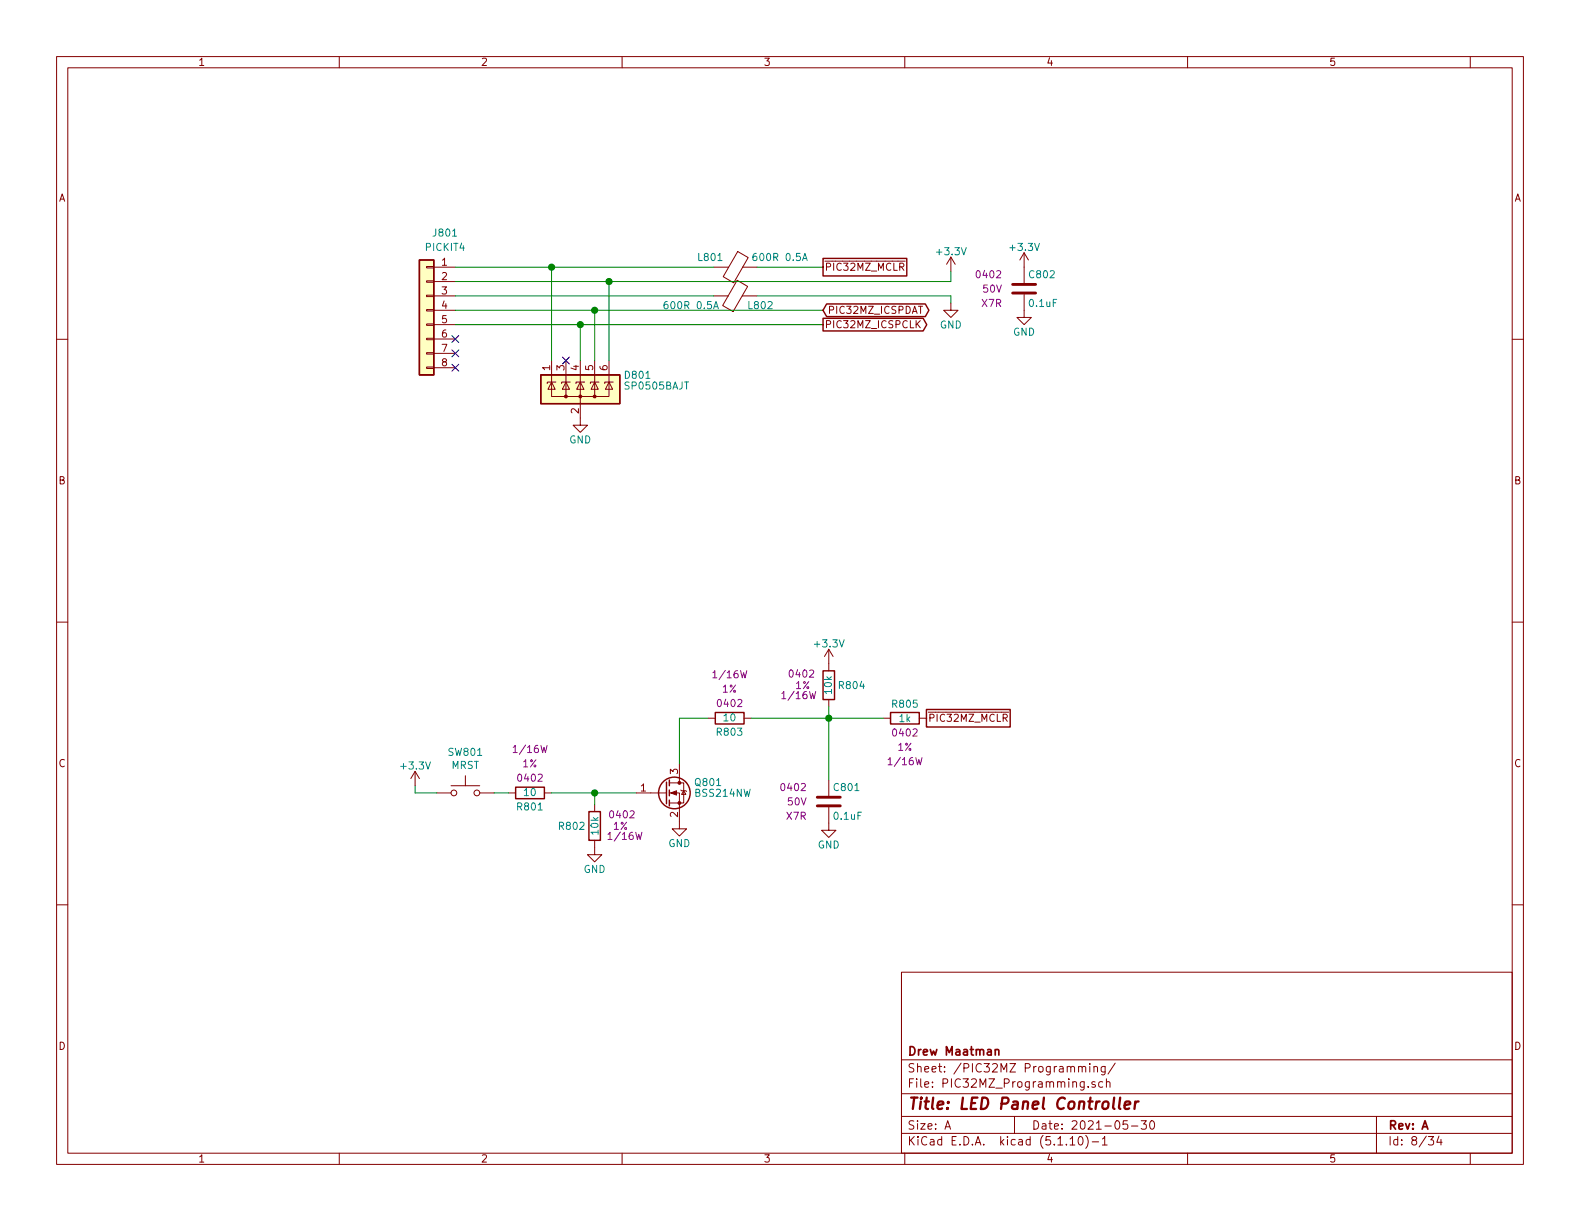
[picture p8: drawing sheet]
EESchema Schematic File Version 4
EELAYER 30 0
EELAYER END
$Descr A 11000 8500
encoding utf-8
Sheet 8 34
Title "LED Panel Controller"
Date "2021-05-30"
Rev "A"
Comp "Drew Maatman"
Comment1 ""
Comment2 ""
Comment3 ""
Comment4 ""
$EndDescr
Text GLabel 5730 1860 2    50   UnSpc ~ 0
~PIC32MZ_MCLR
Text GLabel 5730 2160 2    50   BiDi ~ 0
PIC32MZ_ICSPDAT
Text GLabel 5730 2260 2    50   Output ~ 0
PIC32MZ_ICSPCLK
$Comp
L power:GND #PWR0808
U 1 1
P 6620 2110
F 0 "#PWR0808" H 6620 1860 50  0001 C CNN
F 1 "GND" H 6620 1960 50  0000 C CNN
F 2 "" H 6620 2110 50  0001 C CNN
F 3 "" H 6620 2110 50  0001 C CNN
	1    6620 2110
	-1   0    0    -1  
$EndComp
Wire Wire Line
	6620 1890 6620 1960
Wire Wire Line
	6620 2110 6620 2060
NoConn ~ 3170 2360
$Comp
L Custom_Library:C_Custom C802
U 1 1
P 7130 2010
F 0 "C802" H 7155 2110 50  0000 L CNN
F 1 "0.1uF" H 7155 1910 50  0000 L CNN
F 2 "Capacitors_SMD:C_0402" H 7168 1860 50  0001 C CNN
F 3 "" H 7155 2110 50  0001 C CNN
F 4 "0402" H 6980 2110 50  0000 R CNN "display_footprint"
F 5 "50V" H 6980 2010 50  0000 R CNN "Voltage"
F 6 "X7R" H 6980 1910 50  0000 R CNN "Dielectric"
F 7 "490-10698-1-ND" H 7555 2510 60  0001 C CNN "Digi-Key PN"
	1    7130 2010
	1    0    0    -1  
$EndComp
$Comp
L power:GND #PWR0810
U 1 1
P 7130 2160
F 0 "#PWR0810" H 7130 1910 50  0001 C CNN
F 1 "GND" H 7130 2010 50  0000 C CNN
F 2 "" H 7130 2160 50  0001 C CNN
F 3 "" H 7130 2160 50  0001 C CNN
	1    7130 2160
	1    0    0    -1  
$EndComp
$Comp
L Custom_Library:R_Custom R?
U 1 1
P 5770 4770
AR Path="/5BAAE1F3/5BC152E5" Ref="R?"  Part="1" 
AR Path="/5BAAE1DC/5BC152E5" Ref="R?"  Part="1" 
AR Path="/5BAAE16C/5BC152E5" Ref="R?"  Part="1" 
AR Path="/5C1D5CB6/5BC152E5" Ref="R?"  Part="1" 
AR Path="/5CB0BC26/5BC152E5" Ref="R?"  Part="1" 
AR Path="/5E697920/5BC152E5" Ref="R?"  Part="1" 
AR Path="/5EAE2EF2/5BC152E5" Ref="R?"  Part="1" 
AR Path="/5E939EAF/5BC152E5" Ref="R?"  Part="1" 
AR Path="/5F5829A6/5BC152E5" Ref="R804"  Part="1" 
F 0 "R804" H 5710 4770 50  0000 R CNN
F 1 "10k" V 5770 4770 50  0000 C CNN
F 2 "Resistors_SMD:R_0402" H 5770 4770 50  0001 C CNN
F 3 "" H 5770 4770 50  0001 C CNN
F 4 "0402" H 5960 4850 50  0000 C CNN "display_footprint"
F 5 "1%" H 5950 4770 50  0000 C CNN "Tolerance"
F 6 "1/16W" H 5980 4700 50  0000 C CNN "Wattage"
F 7 "RMCF0402FT10K0CT-ND" H 6070 5170 60  0001 C CNN "Digi-Key PN"
	1    5770 4770
	-1   0    0    -1  
$EndComp
$Comp
L Custom_Library:C_Custom C801
U 1 1
P 5770 5580
F 0 "C801" H 5795 5680 50  0000 L CNN
F 1 "0.1uF" H 5795 5480 50  0000 L CNN
F 2 "Capacitors_SMD:C_0402" H 5808 5430 50  0001 C CNN
F 3 "" H 5795 5680 50  0001 C CNN
F 4 "0402" H 5620 5680 50  0000 R CNN "display_footprint"
F 5 "50V" H 5620 5580 50  0000 R CNN "Voltage"
F 6 "X7R" H 5620 5480 50  0000 R CNN "Dielectric"
F 7 "490-10698-1-ND" H 6195 6080 60  0001 C CNN "Digi-Key PN"
	1    5770 5580
	1    0    0    -1  
$EndComp
$Comp
L power:GND #PWR0806
U 1 1
P 5770 5730
F 0 "#PWR0806" H 5770 5480 50  0001 C CNN
F 1 "GND" H 5770 5580 50  0000 C CNN
F 2 "" H 5770 5730 50  0001 C CNN
F 3 "" H 5770 5730 50  0001 C CNN
	1    5770 5730
	1    0    0    -1  
$EndComp
$Comp
L Custom_Library:R_Custom R805
U 1 1
P 6300 5000
F 0 "R805" V 6200 5000 50  0000 C CNN
F 1 "1k" V 6300 5000 50  0000 C CNN
F 2 "Resistors_SMD:R_0402" H 6300 5000 50  0001 C CNN
F 3 "" H 6300 5000 50  0001 C CNN
F 4 "0402" V 6400 5000 50  0000 C CNN "display_footprint"
F 5 "1%" V 6500 5000 50  0000 C CNN "Tolerance"
F 6 "1/16W" V 6600 5000 50  0000 C CNN "Wattage"
F 7 "RMCF0402FT1K00CT-ND" H 6600 5400 60  0001 C CNN "Digi-Key PN"
	1    6300 5000
	0    1    1    0   
$EndComp
Wire Wire Line
	5770 4920 5770 5000
Wire Wire Line
	6150 5000 5770 5000
Connection ~ 5770 5000
Text GLabel 6450 5000 2    50   UnSpc ~ 0
~PIC32MZ_MCLR
$Comp
L Switch:SW_Push SW801
U 1 1
P 3240 5520
F 0 "SW801" H 3240 5805 50  0000 C CNN
F 1 "MRST" H 3240 5714 50  0000 C CNN
F 2 "Buttons_Switches_THT:SW_PUSH_6mm" H 3240 5720 50  0001 C CNN
F 3 "" H 3240 5720 50  0001 C CNN
	1    3240 5520
	1    0    0    -1  
$EndComp
$Comp
L power:GND #PWR0804
U 1 1
P 4730 5720
F 0 "#PWR0804" H 4730 5470 50  0001 C CNN
F 1 "GND" H 4730 5570 50  0000 C CNN
F 2 "" H 4730 5720 50  0001 C CNN
F 3 "" H 4730 5720 50  0001 C CNN
	1    4730 5720
	1    0    0    -1  
$EndComp
$Comp
L Custom_Library:R_Custom R801
U 1 1
P 3690 5520
F 0 "R801" V 3590 5520 50  0000 C CNN
F 1 "10" V 3690 5520 50  0000 C CNN
F 2 "Resistors_SMD:R_0402" H 3690 5520 50  0001 C CNN
F 3 "" H 3690 5520 50  0001 C CNN
F 4 "0402" V 3790 5520 50  0000 C CNN "display_footprint"
F 5 "1%" V 3890 5520 50  0000 C CNN "Tolerance"
F 6 "1/16W" V 3990 5520 50  0000 C CNN "Wattage"
F 7 "RMCF0402FT10R0CT-ND" H 3990 5920 60  0001 C CNN "Digi-Key PN"
	1    3690 5520
	0    -1   -1   0   
$EndComp
$Comp
L Custom_Library:R_Custom R?
U 1 1
P 4140 5750
AR Path="/5BAAE1F3/5BE087D6" Ref="R?"  Part="1" 
AR Path="/5BAAE1DC/5BE087D6" Ref="R?"  Part="1" 
AR Path="/5BAAE16C/5BE087D6" Ref="R?"  Part="1" 
AR Path="/5BB844FD/5BE087D6" Ref="R?"  Part="1" 
AR Path="/5C1D5CB6/5BE087D6" Ref="R?"  Part="1" 
AR Path="/5CB0BC26/5BE087D6" Ref="R?"  Part="1" 
AR Path="/5E697920/5BE087D6" Ref="R?"  Part="1" 
AR Path="/5EAE2EF2/5BE087D6" Ref="R?"  Part="1" 
AR Path="/5E939EAF/5BE087D6" Ref="R?"  Part="1" 
AR Path="/5F5829A6/5BE087D6" Ref="R802"  Part="1" 
F 0 "R802" H 4080 5750 50  0000 R CNN
F 1 "10k" V 4140 5750 50  0000 C CNN
F 2 "Resistors_SMD:R_0402" H 4140 5750 50  0001 C CNN
F 3 "" H 4140 5750 50  0001 C CNN
F 4 "0402" H 4330 5830 50  0000 C CNN "display_footprint"
F 5 "1%" H 4320 5750 50  0000 C CNN "Tolerance"
F 6 "1/16W" H 4350 5680 50  0000 C CNN "Wattage"
F 7 "RMCF0402FT10K0CT-ND" H 4440 6150 60  0001 C CNN "Digi-Key PN"
	1    4140 5750
	1    0    0    -1  
$EndComp
$Comp
L power:GND #PWR0803
U 1 1
P 4140 5900
F 0 "#PWR0803" H 4140 5650 50  0001 C CNN
F 1 "GND" H 4140 5750 50  0000 C CNN
F 2 "" H 4140 5900 50  0001 C CNN
F 3 "" H 4140 5900 50  0001 C CNN
	1    4140 5900
	1    0    0    -1  
$EndComp
Wire Wire Line
	4430 5520 4140 5520
Wire Wire Line
	4140 5600 4140 5520
Connection ~ 4140 5520
Wire Wire Line
	4140 5520 3840 5520
Wire Wire Line
	4730 5320 4730 5000
Wire Wire Line
	3540 5520 3440 5520
Wire Wire Line
	2890 5470 2890 5520
Wire Wire Line
	2890 5520 3040 5520
Wire Wire Line
	5770 5430 5770 5000
$Comp
L power:+3.3V #PWR0801
U 1 1
P 2890 5470
F 0 "#PWR0801" H 2890 5320 50  0001 C CNN
F 1 "+3.3V" H 2890 5610 50  0000 C CNN
F 2 "" H 2890 5470 50  0001 C CNN
F 3 "" H 2890 5470 50  0001 C CNN
	1    2890 5470
	1    0    0    -1  
$EndComp
$Comp
L power:+3.3V #PWR0805
U 1 1
P 5770 4620
F 0 "#PWR0805" H 5770 4470 50  0001 C CNN
F 1 "+3.3V" H 5770 4760 50  0000 C CNN
F 2 "" H 5770 4620 50  0001 C CNN
F 3 "" H 5770 4620 50  0001 C CNN
	1    5770 4620
	1    0    0    -1  
$EndComp
$Comp
L power:+3.3V #PWR0809
U 1 1
P 7130 1860
F 0 "#PWR0809" H 7130 1710 50  0001 C CNN
F 1 "+3.3V" H 7130 2000 50  0000 C CNN
F 2 "" H 7130 1860 50  0001 C CNN
F 3 "" H 7130 1860 50  0001 C CNN
	1    7130 1860
	1    0    0    -1  
$EndComp
$Comp
L power:+3.3V #PWR0807
U 1 1
P 6620 1890
F 0 "#PWR0807" H 6620 1740 50  0001 C CNN
F 1 "+3.3V" H 6620 2030 50  0000 C CNN
F 2 "" H 6620 1890 50  0001 C CNN
F 3 "" H 6620 1890 50  0001 C CNN
	1    6620 1890
	1    0    0    -1  
$EndComp
$Comp
L Transistor_FET:BSS214NW Q801
U 1 1
P 4630 5520
F 0 "Q801" H 4830 5595 50  0000 L CNN
F 1 "BSS214NW" H 4830 5520 50  0000 L CNN
F 2 "Package_TO_SOT_SMD:SOT-323_SC-70" H 4830 5445 50  0001 L CIN
F 3 "https://www.infineon.com/dgdl/Infineon-BSS214NW-DS-v02_02-en.pdf?fileId=db3a30431b3e89eb011b695aebc01bde" H 4630 5520 50  0001 L CNN
F 4 "BSS214NWH6327XTSA1CT-ND" H 4630 5520 50  0001 C CNN "Digi-Key PN"
	1    4630 5520
	1    0    0    -1  
$EndComp
$Comp
L Connector_Generic:Conn_01x08 J801
U 1 1
P 2970 2160
F 0 "J801" H 2840 2700 50  0000 C CNN
F 1 "PICKIT4" H 2840 2600 50  0000 C CNN
F 2 "Custom Footprints Library:PICKIT4_Header" H 2970 2160 50  0001 C CNN
F 3 "~" H 2970 2160 50  0001 C CNN
F 4 "DEV" H 2970 2160 50  0001 C CNN "Configuration"
	1    2970 2160
	-1   0    0    -1  
$EndComp
NoConn ~ 3170 2460
NoConn ~ 3170 2560
$Comp
L Device:Ferrite_Bead L?
U 1 1
P 5120 1860
AR Path="/5CAD2D97/5F386594" Ref="L?"  Part="1" 
AR Path="/5CB25152/5F386594" Ref="L?"  Part="1" 
AR Path="/5E697934/5F386594" Ref="L?"  Part="1" 
AR Path="/5EAE2F02/5F386594" Ref="L?"  Part="1" 
AR Path="/5E939EC2/5F386594" Ref="L?"  Part="1" 
AR Path="/5E939EAF/5F386594" Ref="L?"  Part="1" 
AR Path="/5F5829A6/5F386594" Ref="L801"  Part="1" 
F 0 "L801" V 5050 1780 50  0000 R CNN
F 1 "600R 0.5A" V 5050 1970 50  0000 L CNN
F 2 "Inductors_SMD:L_0402" V 5050 1860 50  0001 C CNN
F 3 "~" H 5120 1860 50  0001 C CNN
F 4 "490-5441-1-ND" H -4410 -1900 50  0001 C CNN "Digi-Key PN"
	1    5120 1860
	0    1    1    0   
$EndComp
$Comp
L Device:Ferrite_Bead L?
U 1 1
P 5120 2060
AR Path="/5CAD2D97/5F387C18" Ref="L?"  Part="1" 
AR Path="/5CB25152/5F387C18" Ref="L?"  Part="1" 
AR Path="/5E697934/5F387C18" Ref="L?"  Part="1" 
AR Path="/5EAE2F02/5F387C18" Ref="L?"  Part="1" 
AR Path="/5E939EC2/5F387C18" Ref="L?"  Part="1" 
AR Path="/5E939EAF/5F387C18" Ref="L?"  Part="1" 
AR Path="/5F5829A6/5F387C18" Ref="L802"  Part="1" 
F 0 "L802" V 5050 1980 50  0000 R CNN
F 1 "600R 0.5A" V 5050 2170 50  0000 L CNN
F 2 "Inductors_SMD:L_0402" V 5050 2060 50  0001 C CNN
F 3 "~" H 5120 2060 50  0001 C CNN
F 4 "490-5441-1-ND" H -4410 -1700 50  0001 C CNN "Digi-Key PN"
	1    5120 2060
	0    -1   -1   0   
$EndComp
Wire Wire Line
	5730 1860 5270 1860
Wire Wire Line
	5270 2060 6620 2060
Wire Wire Line
	4970 2060 3170 2060
Wire Wire Line
	4730 5000 4930 5000
Wire Wire Line
	5230 5000 5770 5000
$Comp
L Custom_Library:R_Custom R803
U 1 1
P 5080 5000
F 0 "R803" V 4980 5000 50  0000 C CNN
F 1 "10" V 5080 5000 50  0000 C CNN
F 2 "Resistors_SMD:R_0402" H 5080 5000 50  0001 C CNN
F 3 "" H 5080 5000 50  0001 C CNN
F 4 "0402" V 5180 5000 50  0000 C CNN "display_footprint"
F 5 "1%" V 5280 5000 50  0000 C CNN "Tolerance"
F 6 "1/16W" V 5380 5000 50  0000 C CNN "Wattage"
F 7 "RMCF0402FT10R0CT-ND" H 5380 5400 60  0001 C CNN "Digi-Key PN"
	1    5080 5000
	0    -1   -1   0   
$EndComp
$Comp
L power:GND #PWR0802
U 1 1
P 4040 2910
F 0 "#PWR0802" H 4040 2660 50  0001 C CNN
F 1 "GND" H 4040 2760 50  0000 C CNN
F 2 "" H 4040 2910 50  0001 C CNN
F 3 "" H 4040 2910 50  0001 C CNN
	1    4040 2910
	1    0    0    -1  
$EndComp
Wire Wire Line
	3170 1860 3840 1860
Wire Wire Line
	3840 2510 3840 1860
Connection ~ 3840 1860
Wire Wire Line
	3840 1860 4970 1860
Wire Wire Line
	3170 1960 4240 1960
Wire Wire Line
	3170 2160 4140 2160
Wire Wire Line
	3170 2260 4040 2260
Wire Wire Line
	4240 2510 4240 1960
Connection ~ 4240 1960
Wire Wire Line
	4240 1960 6620 1960
$Comp
L Power_Protection:SP0505BAJT D?
U 1 1
P 4040 2710
AR Path="/5F583BFC/6067D672" Ref="D?"  Part="1" 
AR Path="/5F5829A6/6067D672" Ref="D801"  Part="1" 
F 0 "D801" H 4340 2810 50  0000 L CNN
F 1 "SP0505BAJT" H 4340 2735 50  0000 L CNN
F 2 "TO_SOT_Packages_SMD:SOT-363_SC-70-6" H 4340 2660 50  0001 L CNN
F 3 "http://www.littelfuse.com/~/media/files/littelfuse/technical%20resources/documents/data%20sheets/sp05xxba.pdf" H 4165 2835 50  0001 C CNN
F 4 "F3160CT-ND" H 4040 2710 50  0001 C CNN "Digi-Key PN"
	1    4040 2710
	1    0    0    -1  
$EndComp
Wire Wire Line
	4140 2510 4140 2160
Connection ~ 4140 2160
Wire Wire Line
	4140 2160 5730 2160
Wire Wire Line
	4040 2510 4040 2260
Connection ~ 4040 2260
Wire Wire Line
	4040 2260 5730 2260
NoConn ~ 3940 2510
$EndSCHEMATC
